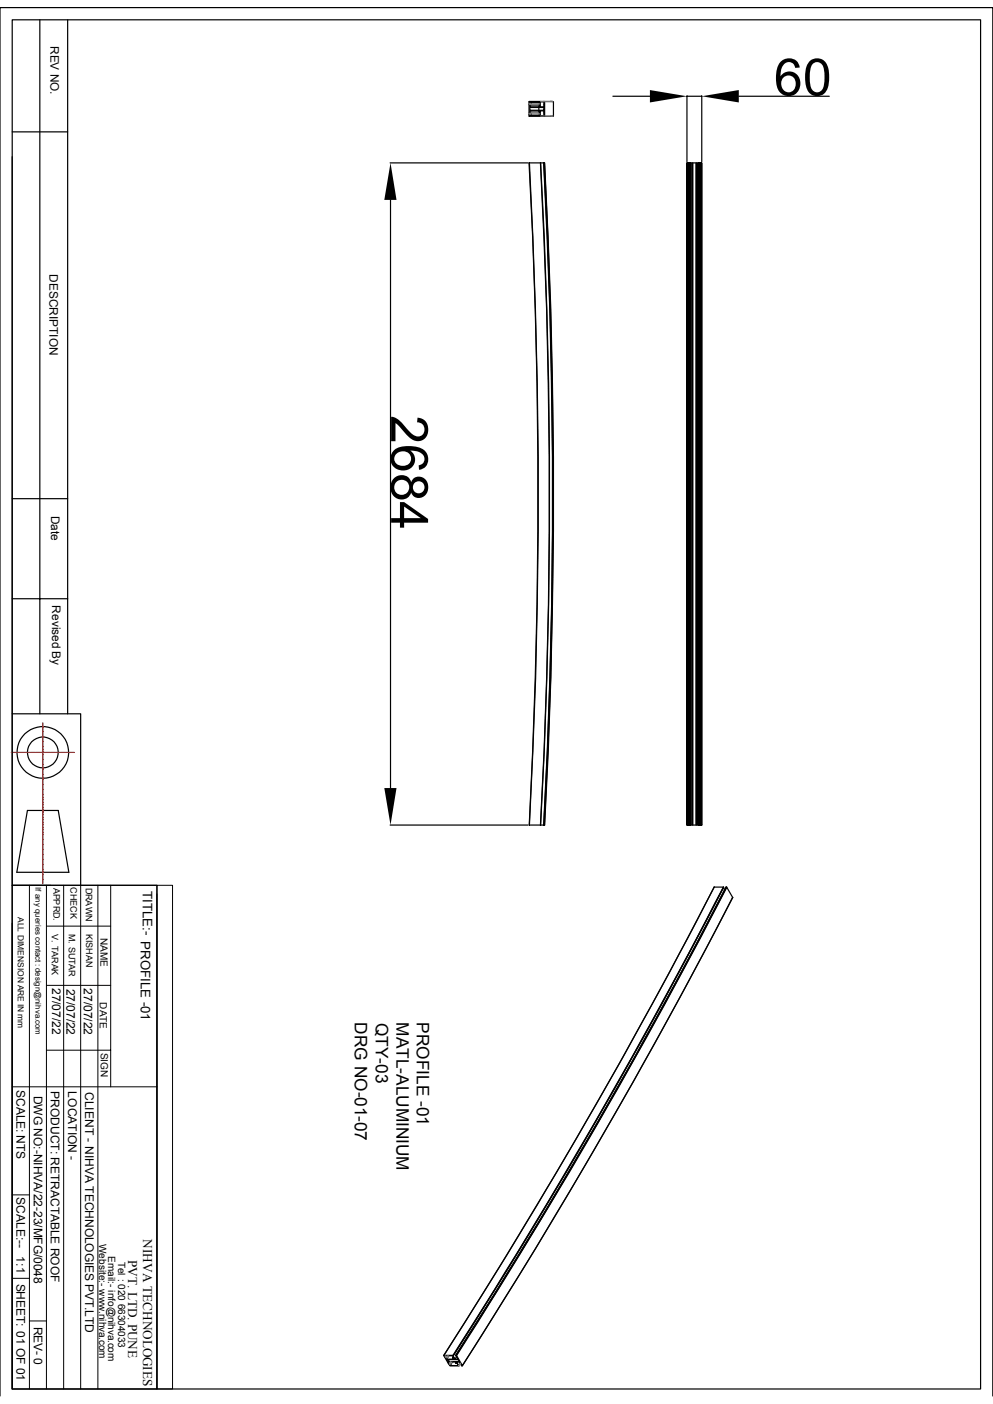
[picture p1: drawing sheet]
<svg xmlns="http://www.w3.org/2000/svg" width="210mm" height="297mm" viewBox="0 0 210 297" stroke-linecap="round" stroke-linejoin="round" font-family="sans-serif">
<g fill="none" stroke="#000" stroke-width=".25">
<path d="M2.6 4.2h204.8v289.6h-204.8zM8.4 4.2v146.8M14.3 4.2v146.8M2.6 33.1v117.9h14.5v36.3M2.6 27.9h11.7M82.5 34.5h29.1M111.9 34.5h3.2a1285.2 1285.2 0 0 1 .1 140h-3.3a1318.2 1318.2 0 0 0 0-140zM112 21.9h.2M112 24h.2M112 22.1h.2M112 24.2h.2M112 34.5a1301.4 1301.4 0 0 1 0 140"/>
<path d="M112.1 22.7h2.9v.6h-2.9zM112.1 21.7v-.2h2.1v.7h-.4v.1h.4v.3h-2.1v-.3h.2M112.3 23.7h-.2v-.2h2.1v.2h-.4v.2h.4v.6h-2.1v-.2M113.8 23.7h-1.5v.6h-.2h2.1M113.8 22.3h-.2M114 21.5v.2M114 22.3v.3M114 22.7v.6M114 23.5v.2M114 24.3v.2M114.2 21.8l-2.1-.1 .2 .1v.5h1.4M114.3 21.5h-2.4v.4l.3 .1-.3 .1v1.8l.3 .2-.3 .1v.4h2.4"/>
<path d="M114.3 24.5v-1h.7v1M114.3 21.5v1.1h.7v-1.1M115 34.5a1272.5 1272.5 0 0 1 0 140 1301.6 1301.6 0 0 0 0-140zM115 21.5h-.7h.7M115 24.5h-.7v.1h.7M115 24.5v.1M115 21.5h.1M115 24.6h.1M115.1 21.5h2v3.1h-2zM115.1 34.5a1301.4 1301.4 0 0 1 0 140M116.4 21.5h.5M129.6 20.4h7.9"/>
<path d="M145.3 34.5v140zM145.3 20.3v13.9M145.3 20.4h3.1M145.3 34.5h3.1M148.4 34.5v140zM148.4 20.3v13.9M156.3 20.4h19.1M82.6 42.3v124.4M2.6 105.5h11.7M2.6 126.7h11.7M2.6 151v36.3M5.8 171.4h6.5l2.3 13.1h-11z"/>
<path d="M82.5 174.5h29.1M114.3 174.5a1301.6 1301.6 0 0 0 0-140 1285.2 1285.2 0 0 1 0 140M145.3 174.5h3.1M2.6 187.3h30.6v106.5h-30.6zM2.6 195.3v98.5M151 187.7a1222.6 1222.6 0 0 1-57.1 99M151 187.7a1238.9 1238.9 0 0 1-57.1 99M151 187.7h2M153 187.8l.2 .4M153 187.7a1222.6 1222.6 0 0 1-57.2 99M153 187.7a1172.1 1172.1 0 0 1-57.2 99M153.1 187.7a1243.7 1243.7 0 0 1-57.2 99.1"/>
<path d="M153.6 187.7h.1M153.7 187.7a1222.6 1222.6 0 0 1-57.2 99M153.7 187.7a1172.1 1172.1 0 0 1-57.2 99M153.7 187.7l1.2 2.1a1238.9 1238.9 0 0 1-57.1 99.1l-1.2-2.1M154.9 189.8a1213.2 1213.2 0 0 1-57.1 99.1M0 295.3v-293.7h210v293.7M93.9 286.7l.1 .3 .3 .1-.2 .1 .7 1.3 .4 .1h-.2M93.9 286.7h1.9M94.1 286.8v.1M94.2 287l-.1 .1M94.5 287.6h2.4l.3 .4h-2.5zM94.8 288.1h1.7l.1 .2-.2 .1h.3l.2 .5h-1.7v-.1l.1-.1-.1-.3-.3-.1z"/>
<path d="M94.9 286.8l-.4 .5M94.9 286.8l-.5 .7M95 287.6l-.3 .4M95 288.1l-.1 .2M95 288.6l.2 .3h1.9l-.5-.8h.6l.4 .8M95.1 288.5l-.1 .1M95.3 288.7l-.1 .2M95.7 288.1l-.4 .6M95.7 287.2l.4 .1 .1 .2M95.8 286.8l.4 .7 .4-.5M95.9 287l-.2 .2h.3l-.2-.4h-1.8l.4 .3 .1 .2h-.2l.1 .2M95.9 286.8h-.1"/>
<path d="M96.5 286.7h-.1a1257.1 1257.1 0 0 0 57.2-99 1277.3 1277.3 0 0 1-57.2 99.1l.4 .7h-2.4M96.5 288.1l-.1 .2M97.3 288.3l-.3 .6M97.4 288.5l-.3 .4M97.6 288.8v.1M97.6 288.9h.1M97.8 288.9h-.1"/>
<circle cx="9.1" cy="159.2" r="5.5"/>
<circle cx="9.1" cy="159.2" r="3.3"/>
</g>
<g fill="none" stroke="#808080" stroke-width=".25">
<path d="M112 24h.2M112 24.2h.2M112 21.9h.2M112 22.1h.2M112.4 24.1h1.8M112.4 22h1.8M112.4 23.8h1.4M112.4 22.2h1.4M114.3 21.5h.7M114.3 24.6h.7M115.2 21.5h1.8M115.2 24.6h1.8"/>
<path d="M94.2 286.8l-.1 .1M94.3 287l-.1 .1M94.6 286.8l-.2 .3M94.9 286.8l-.4 .5M95.1 288.5l-.1 .1M95.2 288.1l-.1 .2M95.3 288.1l-.1 .3M95.6 288.1l-.3 .5M97.4 288.4l-.4 .5M97.4 288.5l-.3 .4"/>
</g>
<g fill="none" stroke="#000" stroke-width=".21">
<path d="M145.3 34.5v140M145.4 34.5v140M145.5 34.5v140M145.7 34.5v140M145.8 34.5v140M145.9 34.5v140M146 34.5v140M146.1 34.5v140M146.4 34.5v140M146.6 34.5v140M147.2 34.5v140M147.3 34.5v140"/>
<path d="M147.6 34.5v140M147.7 34.5v140M147.8 34.5v140M148 34.5v140M148.1 34.5v140M148.2 34.5v140M148.3 34.5v140M148.4 34.5v140M148.4 174.5h.1M2.6 187.3h30.6M6.2 187.3v106.5M9.8 195.9h13.6"/>
<path d="M9.8 187.3v106.5M13.5 187.3v106.5M17.1 187.3v106.5M20.7 187.3v106.5M23.4 187.3v42.6M33.2 187.3h3.3v106.5h-3.3zM33.2 189.1v104.7M9.8 208.4h13.6M2.6 229.9h30.6M9.8 222.2h13.6M2.6 252.8h3.6M2.6 270.4h3.6"/>
<path d="M6.2 279.4h3.6"/>
</g>
<path d="M137.5 19l7.8 1.4-7.8 1.3zM148.4 20.4l7.9-1.4v2.7zM82.6 34.5l1.3 7.8h-2.6zM81.3 166.7h2.6l-1.3 7.8z" fill="#000"/>
<g fill="none" stroke="#f00" stroke-width=".25">
<path d="M2.4 159.2h.2M2.7 159.2h.1M2.8 159.2h.5M3.3 159.2h.3M3.7 159.2h.1M3.9 159.2h.4M4.4 159.2h.3M4.8 159.2h.6M5.5 159.2h.3M5.8 159.2h.5M6.4 159.2h.1M6.5 159.2h.3"/>
<path d="M6.9 159.2h.5M7.5 159.2h.1M7.6 159.2h.8M8.5 159.2h.1M8.6 159.2h.9M9.1 152.9v.2M9.1 153.2h.1M9.1 153.3v.9M9.1 154.3h.1M9.1 154.4v.8M9.1 155.3v.1M9.1 155.4v.9"/>
<path d="M9.1 156.4h.1M9.1 156.5v.5M9.1 157.1v.3M9.1 157.4v.1M9.1 157.6v.4M9.1 158.1v.3M9.1 158.5v.6M9.1 159.2v.3M9.1 159.6v.4M9.6 159.2h.1M9.7 159.2h.8M10.6 159.2h.1"/>
<path d="M10.8 159.2h.8M11.7 159.2h.1M11.8 159.2h.9M12.7 159.2h.1M12.9 159.2h.4M13.4 159.2h.3M13.8 159.2h.1M13.9 159.2h.5M14.5 159.2h.3M14.9 159.2h.6M15.5 159.2h.2M9.1 160.1h.1"/>
<path d="M9.1 160.2v.3M9.1 160.6v.5M9.1 161.2h.1M9.1 161.3v.8M9.1 162.2v.1M9.1 162.3v.9M9.1 163.3h.1M9.1 163.4v.9M9.1 164.3v.1M9.1 164.5v.8M9.1 165.4h.1M9.1 165.5v.9"/>
<path d="M9.1 166.5h.1M9.1 166.6v.4M9.1 167.1v.3M9.1 167.5v.1M9.1 167.6v.5M9.1 168.2v.3M9.1 168.6v.6M9.1 169.2v.3M9.1 169.6v.5M9.1 170.2h.1M9.1 170.3v.9M9.1 171.2v.1"/>
<path d="M9.1 171.4v.8M9.1 172.3h.1M9.1 172.4v.9M9.1 173.4h.1M9.1 173.5v.8M9.1 174.4v.1M9.1 174.5v.9M9.1 175.5h.1M9.1 175.6v.8M9.1 176.5v.1M9.1 176.7v.4M9.1 177.2v.3"/>
<path d="M9.1 177.6h.1M9.1 177.7v.5M9.1 178.3v.3M9.1 178.6v.5M9.1 179.2h.1M9.1 179.3v.3M9.1 179.7v.5M9.1 180.3h.1M9.1 180.4v.8M9.1 181.3v.1M9.1 181.4v.9M9.1 182.4h.1"/>
<path d="M9.1 182.5v.8M9.1 183.4v.1M9.1 183.6v.8M9.1 184.5h.1M9.1 184.6v.9M9.1 185.5v.1M9.1 185.7v.8M9.1 186.6h.1M9.1 186.7v.2"/>
</g>
<g font-size="10.9">
<text x="163.7" y="20.2">60</text>
<text x="82.7" y="87.8" transform="rotate(90 82.7 87.8)">2684</text>
</g>
<g font-size="3.6">
<text x="75.1" y="216.2" transform="rotate(90 75.1 216.2)">DRG NO-01-07</text>
<text x="79.5" y="216.4" transform="rotate(90 79.5 216.4)">QTY-03</text>
<text x="83.9" y="216.2" transform="rotate(90 83.9 216.2)">MATL-ALUMINIUM</text>
<text x="88.2" y="216.2" transform="rotate(90 88.2 216.2)">PROFILE -01</text>
</g>
<g font-size="2.8">
<text x="30.2" y="188.5" transform="rotate(90 30.2 188.5)">TITLE:- PROFILE -01</text>
<text x="30.3" y="262.1" transform="rotate(90 30.3 262.1)">NIHVA TECHNOLOGIES</text>
<text x="27.1" y="266.5" transform="rotate(90 27.1 266.5)">PVT. LTD. PUNE</text>
</g>
<g font-size="2.5">
<text x="10.7" y="9.7" transform="rotate(90 10.7 9.7)">REV NO.</text>
<text x="10.5" y="58" transform="rotate(90 10.5 58)">DESCRIPTION</text>
<text x="10.8" y="109.1" transform="rotate(90 10.8 109.1)">Date</text>
<text x="11" y="128.1" transform="rotate(90 11 128.1)">Revised By</text>
<text x="11" y="209" transform="rotate(90 11 209)">27/07/22</text>
<text x="14.1" y="209.1" transform="rotate(90 14.1 209.1)">27/07/22</text>
<text x="17.7" y="209.1" transform="rotate(90 17.7 209.1)">27/07/22</text>
<text x="3.5" y="230.6" transform="rotate(90 3.5 230.6)">SCALE: NTS</text>
<text x="7.2" y="231.8" transform="rotate(90 7.2 231.8)">DWG NO:-NIHVA/22-23/MFG/0048</text>
<text x="10.8" y="230.9" transform="rotate(90 10.8 230.9)">PRODUCT: RETRACTABLE ROOF</text>
<text x="14.4" y="230.9" transform="rotate(90 14.4 230.9)">LOCATION -</text>
<text x="18" y="231" transform="rotate(90 18 231)">CLIENT - NIHVA TECHNOLOGIES PVT.LTD</text>
<text x="3.5" y="253.3" transform="rotate(90 3.5 253.3)">SCALE:--</text>
<text x="3.5" y="265.8" transform="rotate(90 3.5 265.8)">1:1</text>
<text x="3.5" y="271.5" transform="rotate(90 3.5 271.5)">SHEET: 01 OF 01</text>
<text x="7.2" y="280.6" transform="rotate(90 7.2 280.6)">REV- 0</text>
</g>
<g font-size="2.1">
<text x="21.3" y="198.5" transform="rotate(90 21.3 198.5)">NAME</text>
<text x="21.1" y="212" transform="rotate(90 21.1 212)">DATE</text>
<text x="21.3" y="222.7" transform="rotate(90 21.3 222.7)">SIGN</text>
<text x="21" y="263.1" transform="rotate(90 21 263.1)">Website:- www.nihva.com</text>
<text x="22.9" y="265.6" transform="rotate(90 22.9 265.6)">Email:- info@nihva.com</text>
<text x="25" y="266.9" transform="rotate(90 25 266.9)">Tel : 020 66304033</text>
</g>
<g font-size="1.9">
<text x="11.3" y="187.8" transform="rotate(90 11.3 187.8)">APPRD.</text>
<text x="14.9" y="187.7" transform="rotate(90 14.9 187.7)">CHECK</text>
<text x="18.1" y="187.8" transform="rotate(90 18.1 187.8)">DRAWN</text>
<text x="11" y="197.7" transform="rotate(90 11 197.7)">V. TARAK</text>
<text x="14.6" y="197.5" transform="rotate(90 14.6 197.5)">M. SUTAR</text>
<text x="18.2" y="197.5" transform="rotate(90 18.2 197.5)">KISHAN</text>
</g>
<text font-size="1.8" x="3.8" y="194" transform="rotate(90 3.8 194)">ALL DIMENSION ARE IN mm</text>
<text font-size="1.7" x="7.5" y="187.7" transform="rotate(90 7.5 187.7)">If any queries contact : design@nihva.com</text>
</svg>
